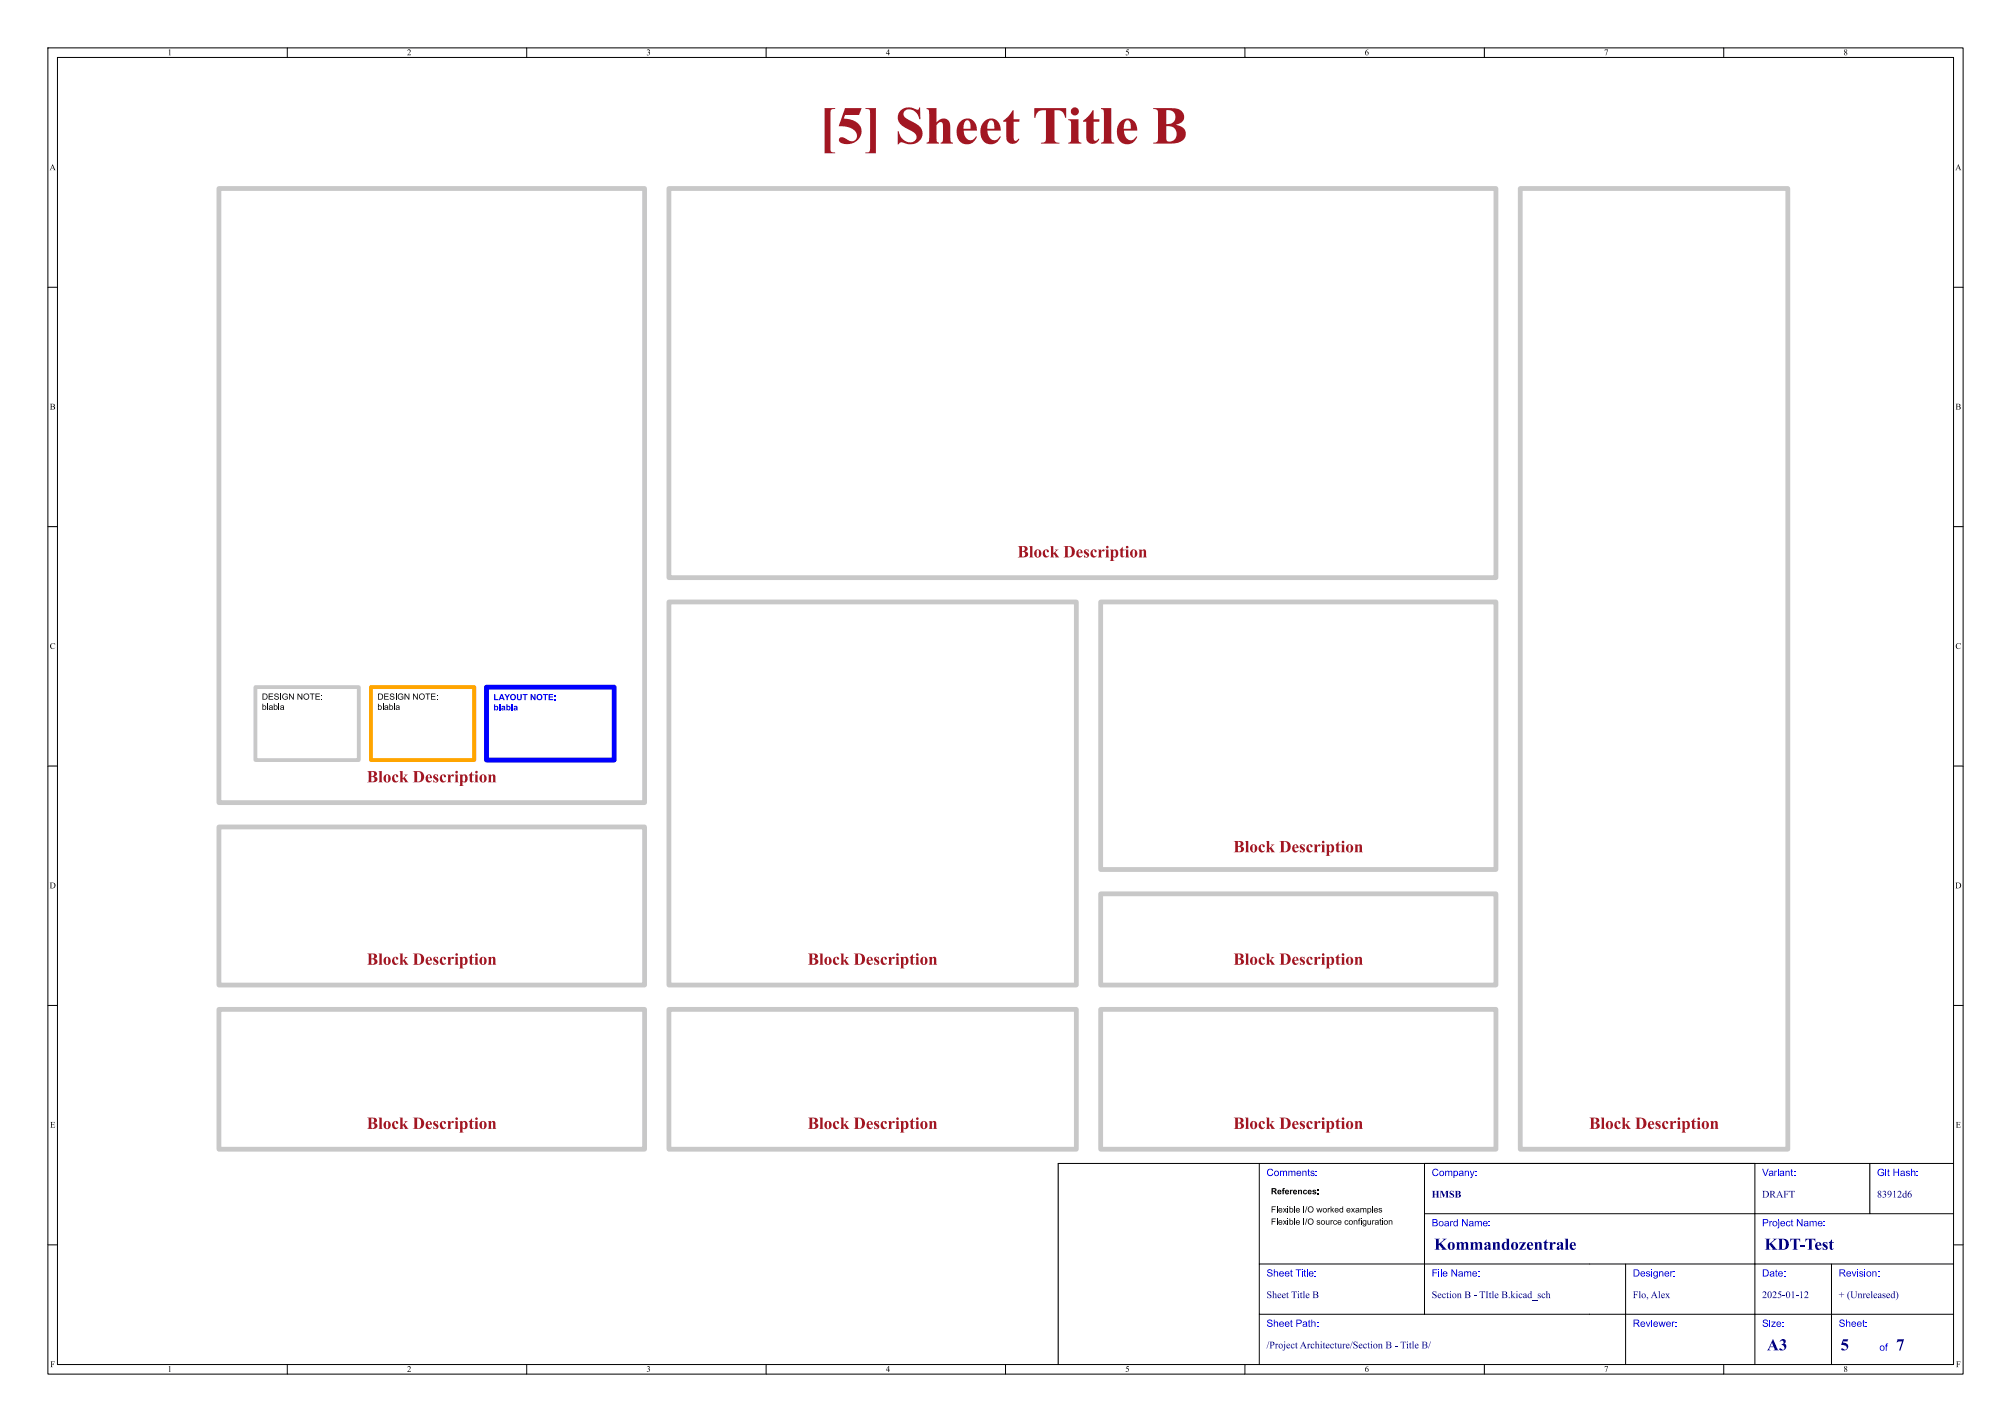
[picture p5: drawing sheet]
<svg xmlns="http://www.w3.org/2000/svg" width="420mm" height="297mm" viewBox="0 0 420 297" stroke-linecap="round" stroke-linejoin="round" font-family="sans-serif">
<g fill="none" stroke="#000" stroke-width=".21">
<path d="M10 10h400v277h-400zM12 12h396v273h-396zM60 10v2M110 10v2M160 10v2M210 10v2M260 10v2M310 10v2M360 10v2M10 60h2M408 60h2M10 110h2"/>
<path d="M408 110h2M10 160h2M408 160h2M10 210h2M408 210h2M263 243v42M297.5 253.5h110.5M297.5 243v31.5M366.5 243v42M390.5 243v10.5M408 243h-187v42M10 260h2"/>
<path d="M263 274.5h145M263 264h145M339.5 264v21M382.5 264v21M408 260h2M60 285v2M110 285v2M160 285v2M210 285v2M260 285v2M310 285v2M360 285v2"/>
</g>
<path d="M53.3 143.5h21.6v15.3h-21.6z" fill="none" stroke="#c8c8c8" stroke-width=".8"/>
<g fill="#000">
<path d="M54.8 147h.2v.4a.42 .42 0 0 1 .6 .4 .42 .42 0 0 1-.6 .3l-.2 .2v-.5h.2a.3 .3 0 0 0 .4 .3 .3 .3 0 0 0 0-.5l-.3-.1-.1 .3h-.2zM54.8 144.9h.5a.64 .64 0 0 1 .6 .6 .64 .64 0 0 1-.6 .6h-.5v-.1h.5a.49 .49 0 0 0 .4-.5 .49 .49 0 0 0-.4-.5h-.3v1h-.2zM55.8 147h.1v1.3h-.1zM56.1 144.9h.9v.1h-.7v.4h.7v.1h-.7v.5h.8v.1h-1zM56.3 147.4h.6l.1 .9-.2-.1-.5 .1-.2-.3h.2a.21 .21 0 0 0 .3 .1 .21 .21 0 0 0 .1-.3l-.6 .2 .2-.2 .5-.1-.2-.2-.4 .1zM57.4 145l.6-.1 .2 .2-.1 .1a.27 .27 0 0 0-.4-.3 .27 .27 0 0 0-.1 .4l.2 .1a.43 .43 0 0 1 .4 .6 .43 .43 0 0 1-.7 .1l-.3-.3 .2-.1a.31 .31 0 0 0 .3 .3 .31 .31 0 0 0 .3-.4l-.6-.2zM57.2 147h.1v.4a.42 .42 0 0 1 .7 .4 .42 .42 0 0 1-.7 .3l-.1 .2v-.5h.1a.3 .3 0 0 0 .4 .3 .3 .3 0 0 0 .1-.5l-.3-.1-.2 .3h-.1zM58.2 147h.1v1.3h-.1zM58.5 144.9h.2v1.2h-.2zM58.6 147.4h.7l.1 .9-.2-.1-.5 .1-.2-.3h.2a.21 .21 0 0 0 .3 .1 .21 .21 0 0 0 .1-.3l-.6 .2 .2-.2 .4-.1-.1-.2-.5 .1zM59.1 145l.6-.1 .3 .2 .1 .1-.2 .1a.49 .49 0 0 0-.7-.1 .49 .49 0 0 0 0 .7 .49 .49 0 0 0 .7 0v-.3h-.3v-.1h.5v.5a.69 .69 0 0 1-1 0 .69 .69 0 0 1 0-1zM60.4 144.9h.1l.7 1v-1h.2v1.2h-.2l-.7-1v1h-.1z"/>
<path d="M62.1 144.9h.2l.7 1v-1h.1v1.2h-.1l-.7-1v1h-.2zM63.5 145a.63 .63 0 0 1 1 .1 .63 .63 0 0 1-.3 .9 .63 .63 0 0 1-.8-.5h.1a.47 .47 0 0 0 .7 .4 .47 .47 0 0 0 .2-.7 .47 .47 0 0 0-.7-.1l-.2 .4h-.1zM64.7 144.9h1v.1h-.4v1.1h-.2v-1.1h-.4zM65.9 144.9h.9v.1h-.7v.4h.7v.1h-.7v.5h.7v.1h-.9zM67.1 145.2h.2v.2h-.2zM67.1 146h.2v.1h-.2z"/>
</g>
<path d="M101.6 143.5h26.7v15.3h-26.7z" fill="none" stroke="#00f" stroke-width="1"/>
<g fill="#00f">
<path d="M103.2 145h.2v1h.7v.2h-.9z"/>
<path d="M104.6 145h.3l.5 1.2h-.3l-.1-.3h-.5l-.1 .3h-.3l.2-.5h.6l-.1-.4-.2 .4h-.3z"/>
<path d="M105.3 145h.3l.3 .5 .3-.5h.3l-.4 .7v.5h-.3v-.5z"/>
<path d="M106.7 145.1a.64 .64 0 0 1 1 .1 .64 .64 0 0 1-.3 .9 .64 .64 0 0 1-.9-.5h.3a.4 .4 0 0 0 .5 .4 .4 .4 0 0 0 .1-.7l-.3-.1-.3 .4h-.3z"/>
<path d="M108 145h.2v.7a.27 .27 0 0 0 .3 .3 .27 .27 0 0 0 .2-.3v-.7h.3v.8a.51 .51 0 0 1-.5 .5 .51 .51 0 0 1-.5-.5z"/>
<path d="M109.1 145h1.1v.2h-.4v1h-.3v-1h-.4z"/>
<path d="M110.8 145h.3l.5 .8v-.8h.2v1.2h-.2l-.5-.8v.8h-.3z"/>
<path d="M112.2 145.1a.64 .64 0 0 1 1 .1 .64 .64 0 0 1-.3 .9 .64 .64 0 0 1-.9-.5h.3a.4 .4 0 0 0 .6 .4 .4 .4 0 0 0 .1-.7l-.4-.1-.3 .4h-.3z"/>
<path d="M113.4 145h1v.2h-.4v1h-.2v-1h-.4z"/>
<path d="M114.6 145h.9v.2h-.7v.3h.7v.2h-.7v.3h.7v.2h-.9z"/>
<path d="M115.8 145.3h.2v.3h-.2z"/>
<path d="M115.8 146h.2v.2h-.2z"/>
<path d="M103.2 147.1h.2v.4a.42 .42 0 0 1 .6 .1 .42 .42 0 0 1 0 .6 .42 .42 0 0 1-.6 0v.2h-.2v-.5h.2l.1 .2a.22 .22 0 0 0 .3 0 .22 .22 0 0 0-.1-.3 .22 .22 0 0 0-.3 0l-.2 .1z"/>
<path d="M104.3 147.1h.2v1.3h-.2z"/>
<path d="M104.8 147.5l.3-.1 .3 .1 .2 .9-.8-.1-.1-.2 .4 .1 .2-.2-.6 .1 .1-.2 .5-.1-.1-.2-.5 .1z"/>
<path d="M105.7 147.1h.3v.4a.42 .42 0 0 1 .5 .1 .42 .42 0 0 1 0 .6 .42 .42 0 0 1-.5 0v.2h-.3v-.5h.3v.2a.22 .22 0 0 0 .3 0 .22 .22 0 0 0 0-.3 .22 .22 0 0 0-.3 0l-.3 .1z"/>
<path d="M106.8 147.1h.3v1.3h-.3z"/>
<path d="M107.4 147.5l.3-.1 .3 .1 .1 .9-.8-.1v-.2l.4 .1 .1-.2-.5 .1 .1-.2 .4-.1-.1-.2-.4 .1z"/>
</g>
<path d="M77.5 143.5h21.6v15.3h-21.6z" fill="none" stroke="#ffa500" stroke-width=".8"/>
<g fill="#000">
<path d="M78.9 147h.2v.4a.42 .42 0 0 1 .6 .4 .42 .42 0 0 1-.6 .3l-.2 .2v-.5h.2a.3 .3 0 0 0 .4 .3 .3 .3 0 0 0 0-.5l-.3-.1-.1 .3h-.2zM79 144.9h.4a.64 .64 0 0 1 .6 .6 .64 .64 0 0 1-.6 .6h-.4v-.1h.4a.49 .49 0 0 0 .4-.5 .49 .49 0 0 0-.4-.5h-.3v1h-.1zM79.9 147h.2v1.3h-.2zM80.2 144.9h1v.1h-.8v.4h.7v.1h-.7v.5h.8v.1h-1zM80.4 147.4h.6l.1 .9-.2-.1-.5 .1-.1-.3h.1a.21 .21 0 0 0 .3 .1 .21 .21 0 0 0 .1-.3l-.5 .2 .1-.2 .5-.1-.1-.2-.5 .1zM81.5 145l.6-.1 .2 .2-.1 .1a.27 .27 0 0 0-.3-.3 .27 .27 0 0 0-.2 .4l.2 .1a.43 .43 0 0 1 .4 .6 .43 .43 0 0 1-.7 .1l-.2-.3 .1-.1a.31 .31 0 0 0 .4 .3 .31 .31 0 0 0 .2-.4l-.6-.2zM81.3 147h.2v.4a.42 .42 0 0 1 .6 .4 .42 .42 0 0 1-.6 .3l-.2 .2v-.5h.2a.3 .3 0 0 0 .4 .3 .3 .3 0 0 0 0-.5l-.3-.1-.1 .3h-.2zM82.3 147h.1v1.3h-.1zM82.6 144.9h.2v1.2h-.2zM82.8 147.4h.6l.1 .9-.2-.1-.5 .1-.2-.3h.2a.21 .21 0 0 0 .3 .1 .21 .21 0 0 0 .1-.3l-.6 .2 .2-.2 .5-.1-.2-.2-.4 .1zM83.2 145l.7-.1 .3 .2v.1l-.1 .1a.49 .49 0 0 0-.8-.1 .49 .49 0 0 0 .1 .7 .49 .49 0 0 0 .7 0v-.3h-.4v-.1h.5v.5a.69 .69 0 0 1-.9 0 .69 .69 0 0 1-.1-1zM84.5 144.9h.2l.6 1v-1h.2v1.2h-.2l-.7-1v1h-.1z"/>
<path d="M86.3 144.9h.1l.7 1v-1h.2v1.2h-.2l-.7-1v1h-.1zM87.7 145a.63 .63 0 0 1 .9 .1 .63 .63 0 0 1-.3 .9 .63 .63 0 0 1-.8-.5h.2a.47 .47 0 0 0 .6 .4 .47 .47 0 0 0 .2-.7 .47 .47 0 0 0-.7-.1l-.1 .4h-.2zM88.8 144.9h1v.1h-.4v1.1h-.1v-1.1h-.5zM90 144.9h.9v.1h-.7v.4h.7v.1h-.7v.5h.8v.1h-1zM91.2 145.2h.2v.2h-.2zM91.2 146h.2v.1h-.2z"/>
</g>
<path d="M45.7 39.4h88.9v128.2h-88.9zM139.7 39.4h172.7v81.3h-172.7zM317.5 39.4h55.9v200.6h-55.9zM139.7 125.7h85.1v80h-85.1zM229.9 125.7h82.5v55.9h-82.5zM45.7 172.7h88.9v33h-88.9zM229.9 186.7h82.5v19h-82.5zM45.7 210.8h88.9v29.2h-88.9zM139.7 210.8h85.1v29.2h-85.1zM229.9 210.8h82.5v29.2h-82.5z" fill="none" stroke="#c8c8c8" stroke-width="1"/>
<text font-size="11.1" fill="#a21622" x="171" y="32.9">[5] SheetTitle B</text>
<g font-size="3.5" fill="#a21622">
<text x="212.5" y="116.8">BlockDescription</text>
<text x="76.6" y="163.8">BlockDescription</text>
<text x="257.6" y="178.4">BlockDescription</text>
<text x="76.6" y="201.9">BlockDescription</text>
<text x="168.7" y="201.9">BlockDescription</text>
<text x="257.6" y="201.9">BlockDescription</text>
<text x="76.6" y="236.2">BlockDescription</text>
<text x="168.7" y="236.2">BlockDescription</text>
<text x="257.6" y="236.2">BlockDescription</text>
<text x="331.9" y="236.2">BlockDescription</text>
</g>
<g font-size="3.5" fill="#00007f">
<text x="299.5" y="261.9">Kommandozentrale</text>
<text x="368.5" y="261.9">KDT-Test</text>
<text x="369" y="282.9">A3</text>
<text x="384.4" y="282.9">5</text>
<text x="396" y="282.9">7</text>
</g>
<g font-size="2.1" fill="#00f">
<text x="264.5" y="246.2">Comments:</text>
<text x="299" y="246.2">Company:</text>
<text x="368" y="246.2">Variant:</text>
<text x="392" y="246.2">Git Hash:</text>
<text x="299" y="256.7">Board Name:</text>
<text x="368" y="256.7">Project Name:</text>
<text x="264.5" y="267.2">Sheet Title:</text>
<text x="299" y="267.2">File Name:</text>
<text x="341" y="267.2">Designer:</text>
<text x="368" y="267.2">Date:</text>
<text x="384" y="267.2">Revision:</text>
<text x="264.5" y="277.7">Sheet Path:</text>
<text x="341" y="277.7">Reviewer:</text>
<text x="368" y="277.7">Size:</text>
<text x="384" y="277.7">Sheet:</text>
<text x="392.5" y="282.7">of</text>
</g>
<g font-size="2.1" fill="#00007f">
<text x="299" y="250.7">HMSB</text>
<text x="368" y="250.7">DRAFT</text>
<text x="392" y="250.7">83912d6</text>
<text x="264.5" y="271.7">SheetTitle B</text>
<text x="299" y="271.7">SectionB - TItle B.kicad_sch</text>
<text x="341" y="271.7">Flo, Alex</text>
<text x="368" y="271.7">2025-01-12</text>
<text x="384" y="271.7">+ (Unreleased)</text>
<text x="264.5" y="282.2">/ProjectArchitecture/SectionB - Title B/</text>
</g>
<g font-size="1.8">
<text x="35" y="12">1</text>
<text x="85" y="12">2</text>
<text x="135" y="12">3</text>
<text x="185" y="12">4</text>
<text x="235" y="12">5</text>
<text x="285" y="12">6</text>
<text x="335" y="12">7</text>
<text x="385" y="12">8</text>
<text x="10.3" y="36">A</text>
<text x="408.3" y="36">A</text>
<text x="10.4" y="86">B</text>
<text x="408.4" y="86">B</text>
<text x="10.4" y="136">C</text>
<text x="408.4" y="136">C</text>
<text x="10.3" y="186">D</text>
<text x="408.3" y="186">D</text>
<text x="10.4" y="236">E</text>
<text x="408.4" y="236">E</text>
<text x="265.4" y="249.7">References:</text>
<text x="265.4" y="256">Flexible I/O source configuration</text>
<text x="265.4" y="253.5">Flexible I/O worked examples</text>
<text x="10.5" y="286">F</text>
<text x="35" y="287">1</text>
<text x="85" y="287">2</text>
<text x="135" y="287">3</text>
<text x="185" y="287">4</text>
<text x="235" y="287">5</text>
<text x="285" y="287">6</text>
<text x="335" y="287">7</text>
<text x="385" y="287">8</text>
<text x="408.5" y="286">F</text>
</g>
</svg>
